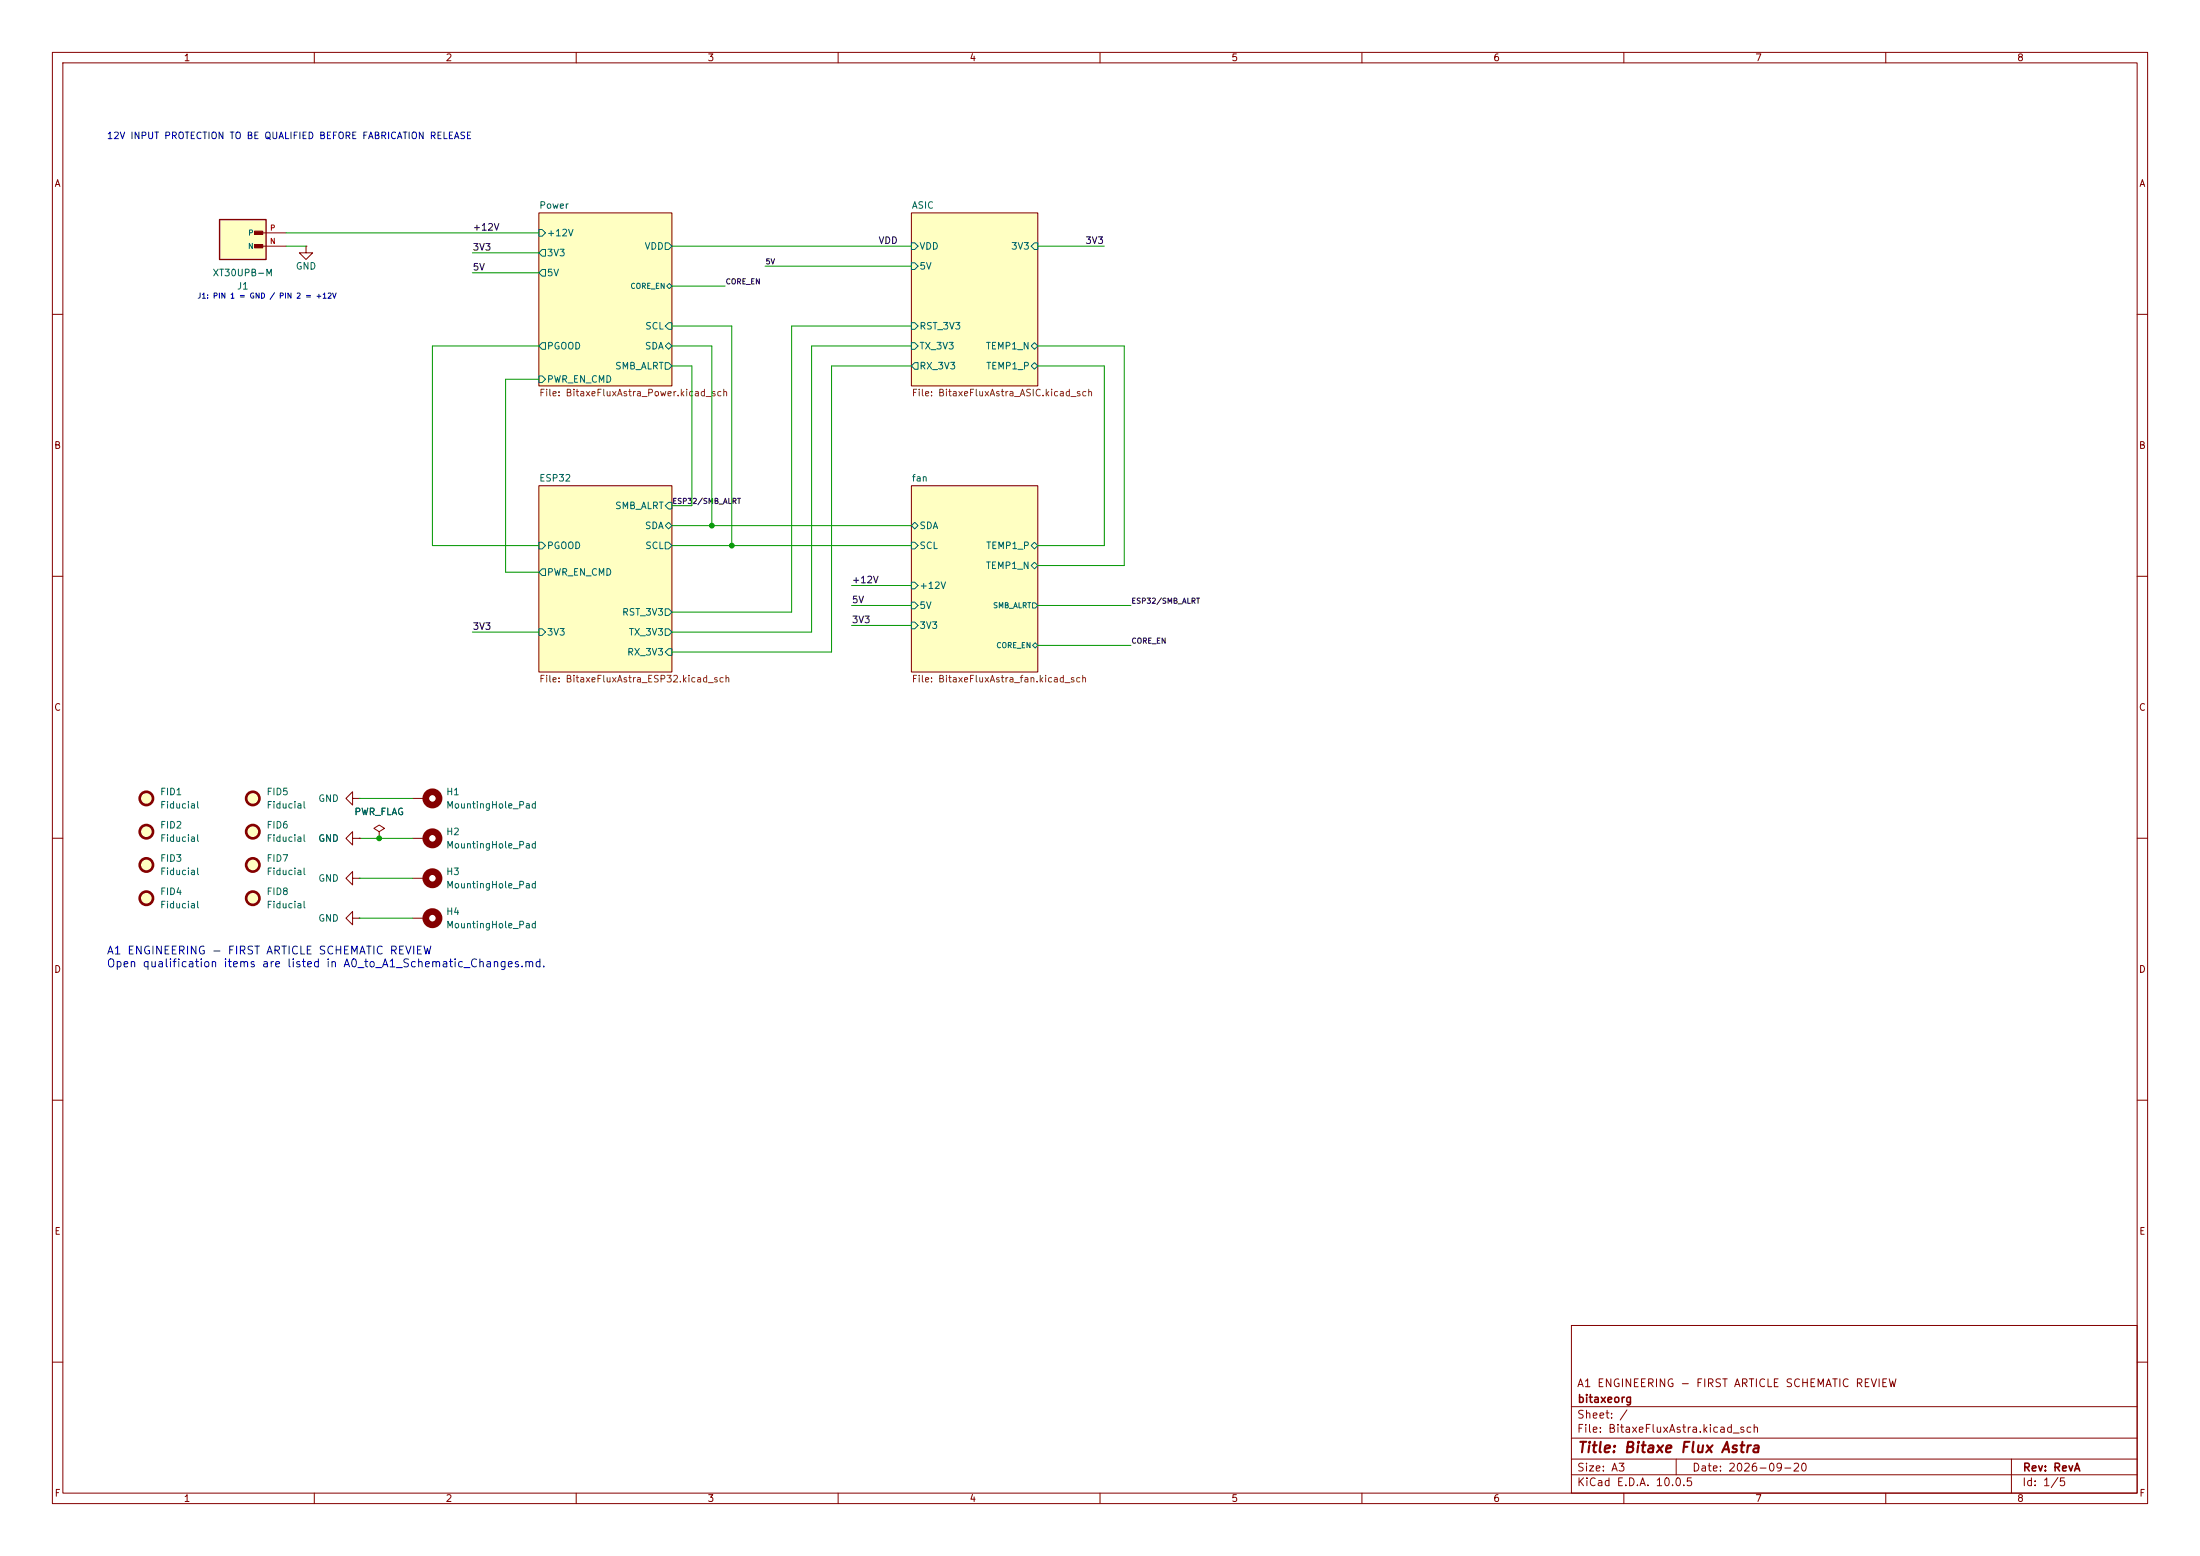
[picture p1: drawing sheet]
<svg xmlns="http://www.w3.org/2000/svg" width="420mm" height="297mm" viewBox="0 0 420 297" stroke-linecap="round" stroke-linejoin="round" font-family="sans-serif">
<g fill="none" stroke="#840000" stroke-width=".19">
<path d="M10 10h400v277h-400zM12 12h396v273h-396zM60 10v2M110 10v2M160 10v2M210 10v2M260 10v2M310 10v2M360 10v2M102.9 40.6h25.4v33.1h-25.4zM174 40.6h24.1v33.1h-24.1zM10 60h2"/>
<path d="M408 60h2M102.9 92.7h25.4v35.6h-25.4zM174 92.7h24.1v35.6h-24.1zM10 110h2M408 110h2M10 160h2M408 160h2M10 210h2M408 210h2M300 253h108v32h-108zM10 260h2M300 278.5h108"/>
<path d="M300 274.5h108M300 268.5h108M320 278.5v3M384 278.5v6.5M408 260h2M60 285v2M110 285v2M160 285v2M210 285v2M260 285v2M300 281.5h108M310 285v2"/>
<path d="M360 285v2"/>
</g>
<g fill="#ffffc2" stroke="#ffffc2" stroke-width=".19">
<path d="M174 92.7h24.1v35.6h-24.1z"/>
<path d="M102.9 92.7h25.4v35.6h-25.4z"/>
<path d="M102.9 40.6h25.4v33.1h-25.4z"/>
<path d="M174 40.6h24.1v33.1h-24.1z"/>
</g>
<g fill="none" stroke="#006464" stroke-width=".19">
<path d="M102.9 43.8h.6l.6 .7-.6 .6h-.6zM103.5 47.6h.6v1.3h-.6l-.6-.6zM103.5 51.4h.6v1.3h-.6l-.6-.6zM127 46.4h.6l.7 .6-.7 .6h-.6zM127.8 54.1l.5 .5-.5 .5-.5-.5zM174 46.4h.6l.7 .6-.7 .6h-.6zM174 50.2h.6l.7 .6-.7 .6h-.6zM197.5 46.4h.6v1.2h-.6l-.7-.6zM102.9 71.8h.6l.6 .6-.6 .6h-.6zM103.5 65.4h.6v1.3h-.6l-.6-.7zM127 66l.6-.6 .7 .6-.7 .7zM127 69.2h.6l.7 .7-.7 .6h-.6z"/>
<path d="M127.6 61.6h.7v1.3h-.7l-.6-.7zM174 61.6h.6l.7 .6-.7 .7h-.6zM174 65.4h.6l.7 .6-.7 .7h-.6zM174.6 69.2h.7v1.3h-.7l-.6-.6zM196.8 66l.7-.6 .6 .6-.6 .7zM196.8 69.9l.7-.7 .6 .7-.6 .6zM127.6 95.9h.7v1.3h-.7l-.6-.7zM102.9 103.5h.6l.6 .6-.6 .7h-.6zM103.5 108.6h.6v1.3h-.6l-.6-.7zM127 100.3l.6-.6 .7 .6-.7 .7zM127 103.5h.6l.7 .6-.7 .7h-.6zM127 116.2h.6l.7 .6-.7 .7h-.6z"/>
<path d="M174 118.7h.6l.7 .7-.7 .6h-.6zM174 114.9h.6l.7 .7-.7 .6h-.6zM174 111.1h.6l.7 .7-.7 .6h-.6zM174 103.5h.6l.7 .6-.7 .7h-.6zM174 100.3l.6-.6 .7 .6-.7 .7zM196.8 108l.7-.7 .6 .7-.6 .6zM197.1 115.1h.5l.5 .5-.5 .5h-.5zM197.5 103.5l.6 .6-.6 .7-.7-.7zM102.9 120h.6l.6 .7-.6 .6h-.6zM127 120h.6l.7 .7-.7 .6h-.6zM127.6 123.8h.7v1.3h-.7l-.6-.6zM197.1 123.2l.5-.5 .5 .5-.5 .5z"/>
</g>
<path d="M41.9 41.9h8.9v7.6h-8.9z" fill="#ffffc2"/>
<path d="M41.9 41.9h8.9v7.6h-8.9z" fill="none" stroke="#840000" stroke-width=".25"/>
<g fill="#840000" stroke="#840000" stroke-width=".19">
<path d="M48.6 44.1h1.6v.7h-1.6z"/>
<path d="M48.6 46.7h1.6v.6h-1.6z"/>
</g>
<g fill="none" stroke="#840000" stroke-width=".19">
<path d="M49.5 47h5.1M49.5 44.5h5.1M58.4 47v1.3h1.3l-1.3 1.2-1.3-1.2h1.3M58.4 47h.1M67.3 152.4v-1.3l-1.3 1.3 1.3 1.3v-1.3h1.3M68.6 152.4h.1M72.4 158.8l1-.7-1-.6-1 .6 1 .7v1.2M78.7 152.4h2.6M67.3 175.3v-1.3l-1.3 1.3 1.3 1.2v-1.2h1.3M67.3 167.6v-1.2l-1.3 1.2 1.3 1.3v-1.3h1.3M67.3 160v-1.2l-1.3 1.2 1.3 1.3v-1.3h1.3M68.6 175.3h.1"/>
<path d="M68.6 167.6h.1M68.6 160h.1M72.4 160h.1M78.7 175.3h2.6M78.7 160h2.6M78.7 167.6h2.6"/>
</g>
<g fill="#ffffc2" stroke="#ffffc2" stroke-width=".19">
<circle cx="27.9" cy="158.7" r="1.27"/>
<circle cx="27.9" cy="165.1" r="1.27"/>
<circle cx="48.3" cy="158.7" r="1.27"/>
<circle cx="48.3" cy="152.4" r="1.27"/>
<circle cx="27.9" cy="152.4" r="1.27"/>
<circle cx="48.3" cy="171.4" r="1.27"/>
<circle cx="48.3" cy="165.1" r="1.27"/>
<circle cx="27.9" cy="171.4" r="1.27"/>
</g>
<g fill="none" stroke="#840000" stroke-width=".51">
<circle cx="27.9" cy="158.7" r="1.27"/>
<circle cx="27.9" cy="152.4" r="1.27"/>
<circle cx="48.3" cy="158.7" r="1.27"/>
<circle cx="48.3" cy="152.4" r="1.27"/>
<circle cx="27.9" cy="165.1" r="1.27"/>
<circle cx="27.9" cy="171.4" r="1.27"/>
<circle cx="48.3" cy="165.1" r="1.27"/>
<circle cx="48.3" cy="171.4" r="1.27"/>
</g>
<g fill="none" stroke="#840000" stroke-width="1.3">
<circle cx="82.5" cy="152.4" r="1.27"/>
<circle cx="82.5" cy="175.3" r="1.27"/>
<circle cx="82.5" cy="160" r="1.27"/>
<circle cx="82.5" cy="167.6" r="1.27"/>
</g>
<g fill="none" stroke="#009600" stroke-width=".19">
<path d="M54.6 44.5h48.3M54.6 47h3.8M90.2 48.3h12.7M90.2 52.1h12.7M128.3 47h45.7M128.3 54.6h10.1M146 50.8h28M198.1 47h12.7M102.9 66h-20.4v38.1h20.4M102.9 72.4h-6.4v36.8h6.4M128.3 69.9h3.8v26.6h-3.8M128.3 66h7.6v34.3"/>
<path d="M128.3 62.2h11.4v41.9M174 66h-19.1v54.7h-26.6M174 69.9h-15.3v54.6h-30.4M174 62.2h-22.9v54.6h-22.8M198.1 69.9h12.7v34.2h-12.7M198.1 66h16.5v42h-16.5M128.3 104.1h45.7M128.3 100.3h45.7M162.6 115.6h11.4M162.6 119.4h11.4M162.6 111.8h11.4M198.1 115.6h17.8"/>
<path d="M90.2 120.7h12.7M198.1 123.2h17.8M68.6 152.4h10.1M68.6 160h10.1M68.6 167.6h10.1M68.6 175.3h10.1"/>
</g>
<g fill="#009600" stroke="#009600" stroke-width=".19">
<circle cx="135.9" cy="100.3" r=".46"/>
<circle cx="72.4" cy="160" r=".46"/>
<circle cx="139.7" cy="104.1" r=".46"/>
</g>
<text font-size="2" fill="#840000" x="301" y="277.8">Title: Bitaxe Flux Astra</text>
<g font-size="1.5" fill="#0000c2">
<text x="20.3" y="182.6">A1 ENGINEERING - FIRST ARTICLE SCHEMATIC REVIEW</text>
<text x="20.3" y="185">Open qualification items are listed in A0_to_A1_Schematic_Changes.md.</text>
</g>
<g font-size="1.5" fill="#840000">
<text x="300.9" y="265.1">A1 ENGINEERING - FIRST ARTICLE SCHEMATIC REVIEW</text>
<text x="301" y="268.1">bitaxeorg</text>
<text x="300.9" y="273.8">File: BitaxeFluxAstra.kicad_sch</text>
<text x="300.9" y="271.1">Sheet: /</text>
<text x="300.9" y="281.2">Size: A3</text>
<text x="322.9" y="281.2">Date: 2026-09-20</text>
<text x="386" y="281.2">Rev: RevA</text>
<text x="300.9" y="284">KiCad E.D.A. 10.0.5</text>
<text x="385.9" y="284">Id: 1/5</text>
</g>
<g font-size="1.3" fill="#840000">
<text x="35" y="12">1</text>
<text x="85" y="12">2</text>
<text x="135" y="12">3</text>
<text x="185" y="12">4</text>
<text x="235" y="12">5</text>
<text x="285" y="12">6</text>
<text x="335" y="12">7</text>
<text x="385" y="12">8</text>
<text x="10.3" y="36">A</text>
<text x="408.3" y="36">A</text>
<text x="10.2" y="86">B</text>
<text x="408.2" y="86">B</text>
<text x="10.2" y="136">C</text>
<text x="408.2" y="136">C</text>
<text x="10.2" y="186">D</text>
<text x="408.2" y="186">D</text>
<text x="10.3" y="236">E</text>
<text x="408.3" y="236">E</text>
<text x="10.3" y="286">F</text>
<text x="35" y="287">1</text>
<text x="85" y="287">2</text>
<text x="135" y="287">3</text>
<text x="185" y="287">4</text>
<text x="235" y="287">5</text>
<text x="285" y="287">6</text>
<text x="335" y="287">7</text>
<text x="385" y="287">8</text>
<text x="408.3" y="286">F</text>
</g>
<text font-size="1.3" fill="#0000c2" x="20.3" y="26.9">12V INPUT PROTECTION TO BE QUALIFIED BEFORE FABRICATION RELEASE</text>
<g font-size="1.3" fill="#006464">
<text x="102.8" y="40.1">Power</text>
<text x="174" y="40.1">ASIC</text>
<text x="104.3" y="45.4">+12V</text>
<text x="123" y="48">VDD</text>
<text x="175.4" y="48">VDD</text>
<text x="192.9" y="48">3V3</text>
<text x="40.5" y="53">XT30UPB-M</text>
<text x="56.4" y="51.8">GND</text>
<text x="104.3" y="49.2">3V3</text>
<text x="104.3" y="53">5V</text>
<text x="175.4" y="51.8">5V</text>
<text x="45.1" y="55.6">J1</text>
<text x="123.1" y="63.2">SCL</text>
<text x="175.4" y="63.2">RST_3V3</text>
<text x="104.3" y="67">PGOOD</text>
<text x="117.3" y="70.8">SMB_ALRT</text>
<text x="123" y="67">SDA</text>
<text x="175.4" y="67">TX_3V3</text>
<text x="175.4" y="70.8">RX_3V3</text>
<text x="188.1" y="67">TEMP1_N</text>
<text x="188.1" y="70.8">TEMP1_P</text>
<text x="104.3" y="73.4">PWR_EN_CMD</text>
<text x="102.8" y="92.2">ESP32</text>
<text x="174" y="92.2">fan</text>
<text x="117.3" y="97.5">SMB_ALRT</text>
<text x="123" y="101.3">SDA</text>
<text x="175.4" y="101.3">SDA</text>
<text x="104.3" y="105.1">PGOOD</text>
<text x="123.1" y="105.1">SCL</text>
<text x="175.4" y="105.1">SCL</text>
<text x="188.1" y="105.1">TEMP1_P</text>
<text x="104.3" y="110.2">PWR_EN_CMD</text>
<text x="175.4" y="112.7">+12V</text>
<text x="188.1" y="108.9">TEMP1_N</text>
<text x="118.7" y="117.8">RST_3V3</text>
<text x="175.4" y="116.5">5V</text>
<text x="104.3" y="121.6">3V3</text>
<text x="119.6" y="125.4">RX_3V3</text>
<text x="119.9" y="121.6">TX_3V3</text>
<text x="175.4" y="120.3">3V3</text>
<text x="30.5" y="152.1">FID1</text>
<text x="30.5" y="154.6">Fiducial</text>
<text x="50.8" y="152.1">FID5</text>
<text x="50.8" y="154.6">Fiducial</text>
<text x="60.7" y="153.4">GND</text>
<text x="67.5" y="155.9">PWR_FLAG</text>
<text x="85.1" y="152.1">H1</text>
<text x="85.1" y="154.6">MountingHole_Pad</text>
<text x="30.5" y="158.4">FID2</text>
<text x="30.5" y="161">Fiducial</text>
<text x="50.8" y="158.4">FID6</text>
<text x="50.8" y="161">Fiducial</text>
<text x="60.7" y="161">GND</text>
<text x="85.1" y="159.7">H2</text>
<text x="30.5" y="164.8">FID3</text>
<text x="30.5" y="167.3">Fiducial</text>
<text x="50.8" y="164.8">FID7</text>
<text x="50.8" y="167.3">Fiducial</text>
<text x="85.1" y="162.3">MountingHole_Pad</text>
<text x="85.1" y="167.3">H3</text>
<text x="30.5" y="171.1">FID4</text>
<text x="30.5" y="173.7">Fiducial</text>
<text x="50.8" y="171.1">FID8</text>
<text x="50.8" y="173.7">Fiducial</text>
<text x="60.7" y="168.6">GND</text>
<text x="85.1" y="169.9">MountingHole_Pad</text>
<text x="60.7" y="176.2">GND</text>
<text x="85.1" y="175">H4</text>
<text x="85.1" y="177.5">MountingHole_Pad</text>
</g>
<g font-size="1.3" fill="#0f0f0f">
<text x="90.1" y="44.3">+12V</text>
<text x="167.6" y="46.9">VDD</text>
<text x="207.1" y="46.9">3V3</text>
<text x="90.1" y="48.1">3V3</text>
<text x="90.1" y="51.9">5V</text>
<text x="162.5" y="111.6">+12V</text>
<text x="162.5" y="115.4">5V</text>
<text x="162.5" y="119.3">3V3</text>
<text x="90.1" y="120.5">3V3</text>
</g>
<g font-size="1.3" fill="#725600">
<text x="102.8" y="76">File: BitaxeFluxAstra_Power.kicad_sch</text>
<text x="174" y="76">File: BitaxeFluxAstra_ASIC.kicad_sch</text>
<text x="102.8" y="130.6">File: BitaxeFluxAstra_ESP32.kicad_sch</text>
<text x="174" y="130.6">File: BitaxeFluxAstra_fan.kicad_sch</text>
</g>
<g font-size="1" fill="#006464">
<text x="47.2" y="47.8">N</text>
<text x="47.3" y="45.2">P</text>
<text x="120.3" y="55.4">CORE_EN</text>
<text x="189.5" y="116.3">SMB_ALRT</text>
<text x="190.1" y="123.9">CORE_EN</text>
</g>
<g font-size="1" fill="#a90000">
<text x="51.4" y="46.8">N</text>
<text x="51.5" y="44.3">P</text>
</g>
<g font-size="1" fill="#0f0f0f">
<text x="146.1" y="50.7">5V</text>
<text x="138.4" y="54.5">CORE_EN</text>
<text x="128.3" y="96.4">ESP32/SMB_ALRT</text>
<text x="215.9" y="115.5">ESP32/SMB_ALRT</text>
<text x="215.9" y="123.1">CORE_EN</text>
</g>
<text font-size="1" fill="#0000c2" x="37.6" y="57.2">J1: PIN 1 = GND / PIN 2 = +12V</text>
</svg>
